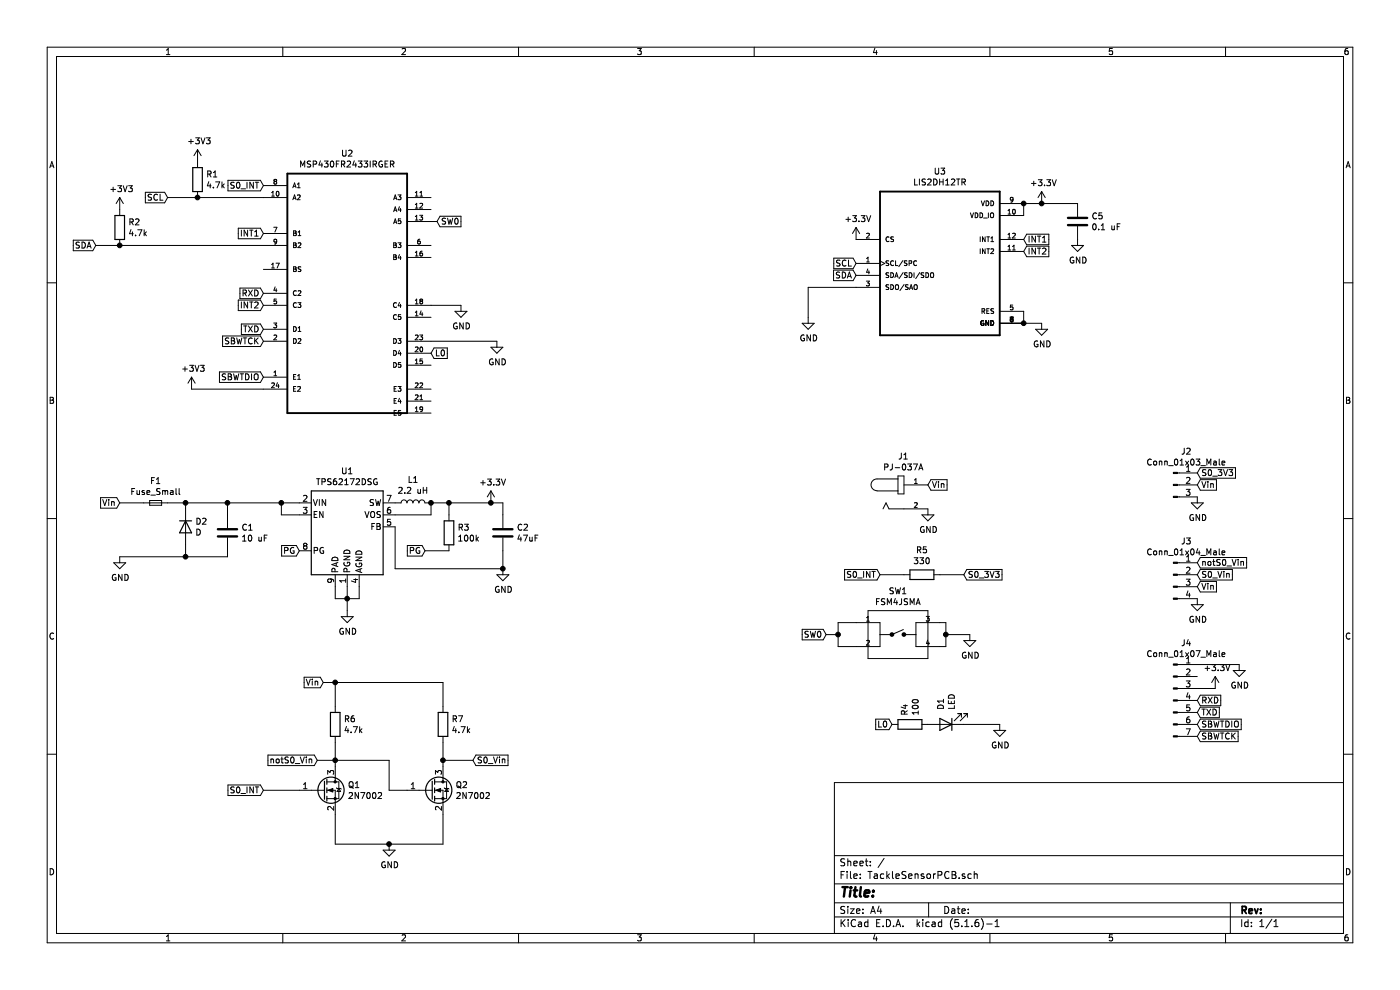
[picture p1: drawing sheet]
EESchema Schematic File Version 4
EELAYER 30 0
EELAYER END
$Descr A4 11693 8268
encoding utf-8
Sheet 1 1
Title ""
Date ""
Rev ""
Comp ""
Comment1 ""
Comment2 ""
Comment3 ""
Comment4 ""
$EndDescr
$Comp
L MSP430FR2433IRGER:MSP430FR2433IRGER U2
U 1 1
P 2900 2450
F 0 "U2" H 2900 3620 50  0000 C CNN
F 1 "MSP430FR2433IRGER" H 2900 3529 50  0000 C CNN
F 2 "MSP430FR2433:QFN50P400X400X100-25N" H 2900 2450 50  0001 L BNN
F 3 "" H 2900 2450 50  0001 C CNN
	1    2900 2450
	1    0    0    -1  
$EndComp
$Comp
L Regulator_Switching:TPS62172DSG U1
U 1 1
P 2900 4500
F 0 "U1" H 2900 5067 50  0000 C CNN
F 1 "TPS62172DSG" H 2900 4976 50  0000 C CNN
F 2 "Package_SON:WSON-8-1EP_2x2mm_P0.5mm_EP0.9x1.6mm_ThermalVias" H 3050 4150 50  0001 L CNN
F 3 "http://www.ti.com/lit/ds/symlink/tps62170.pdf" H 2900 5050 50  0001 C CNN
	1    2900 4500
	1    0    0    -1  
$EndComp
$Comp
L power:GND #PWR07
U 1 1
P 4150 2850
F 0 "#PWR07" H 4150 2600 50  0001 C CNN
F 1 "GND" H 4155 2677 50  0000 C CNN
F 2 "" H 4150 2850 50  0001 C CNN
F 3 "" H 4150 2850 50  0001 C CNN
	1    4150 2850
	1    0    0    -1  
$EndComp
Wire Wire Line
	3600 2550 3850 2550
$Comp
L power:GND #PWR06
U 1 1
P 3850 2550
F 0 "#PWR06" H 3850 2300 50  0001 C CNN
F 1 "GND" H 3855 2377 50  0000 C CNN
F 2 "" H 3850 2550 50  0001 C CNN
F 3 "" H 3850 2550 50  0001 C CNN
	1    3850 2550
	1    0    0    -1  
$EndComp
Text GLabel 2200 2550 0    50   Input ~ 0
INT2
Text GLabel 2200 1950 0    50   Input ~ 0
INT1
Text GLabel 2200 1550 0    50   Input ~ 0
S0_INT
Text GLabel 800  2050 0    50   Input ~ 0
SDA
Text GLabel 1400 1650 0    50   Input ~ 0
SCL
Wire Wire Line
	3650 1850 3600 1850
Text GLabel 3650 1850 2    50   Input ~ 0
SW0
Text GLabel 3600 2950 2    50   Input ~ 0
L0
$Comp
L power:+3V3 #PWR03
U 1 1
P 1600 3250
F 0 "#PWR03" H 1600 3100 50  0001 C CNN
F 1 "+3V3" H 1615 3423 50  0000 C CNN
F 2 "" H 1600 3250 50  0001 C CNN
F 3 "" H 1600 3250 50  0001 C CNN
	1    1600 3250
	1    0    0    -1  
$EndComp
Wire Wire Line
	1600 3250 2200 3250
Text GLabel 2200 3150 0    50   Input ~ 0
SBWTDIO
Text GLabel 2200 2850 0    50   Input ~ 0
SBWTCK
Text GLabel 2200 2750 0    50   Input ~ 0
TXD
Text GLabel 2200 2450 0    50   Input ~ 0
RXD
Wire Wire Line
	3600 2850 4150 2850
Wire Wire Line
	2500 4300 2350 4300
Wire Wire Line
	2350 4300 2350 4200
Wire Wire Line
	2350 4200 2500 4200
$Comp
L Device:C C1
U 1 1
P 1900 4450
F 0 "C1" H 2015 4496 50  0000 L CNN
F 1 "10 uF" H 2015 4405 50  0000 L CNN
F 2 "Capacitor_SMD:C_0402_1005Metric" H 1938 4300 50  0001 C CNN
F 3 "~" H 1900 4450 50  0001 C CNN
	1    1900 4450
	1    0    0    -1  
$EndComp
Wire Wire Line
	2350 4200 1900 4200
Wire Wire Line
	1900 4200 1900 4300
Connection ~ 2350 4200
Text GLabel 1000 4200 0    50   Input ~ 0
Vin
Connection ~ 1900 4200
$Comp
L power:GND #PWR04
U 1 1
P 1000 4650
F 0 "#PWR04" H 1000 4400 50  0001 C CNN
F 1 "GND" H 1005 4477 50  0000 C CNN
F 2 "" H 1000 4650 50  0001 C CNN
F 3 "" H 1000 4650 50  0001 C CNN
	1    1000 4650
	1    0    0    -1  
$EndComp
$Comp
L power:GND #PWR05
U 1 1
P 2900 5100
F 0 "#PWR05" H 2900 4850 50  0001 C CNN
F 1 "GND" H 2905 4927 50  0000 C CNN
F 2 "" H 2900 5100 50  0001 C CNN
F 3 "" H 2900 5100 50  0001 C CNN
	1    2900 5100
	1    0    0    -1  
$EndComp
Wire Wire Line
	2800 4900 2800 5000
Wire Wire Line
	2800 5000 2900 5000
Wire Wire Line
	3000 5000 3000 4900
Wire Wire Line
	2900 4900 2900 5000
Connection ~ 2900 5000
Wire Wire Line
	2900 5000 3000 5000
Wire Wire Line
	2900 5100 2900 5000
$Comp
L Device:L L1
U 1 1
P 3450 4200
F 0 "L1" V 3640 4200 50  0000 C CNN
F 1 "2.2 uH" V 3549 4200 50  0000 C CNN
F 2 "Inductor_SMD:L_0805_2012Metric" H 3450 4200 50  0001 C CNN
F 3 "~" H 3450 4200 50  0001 C CNN
	1    3450 4200
	0    -1   -1   0   
$EndComp
Wire Wire Line
	3300 4300 3600 4300
Wire Wire Line
	3600 4300 3600 4200
Wire Wire Line
	3600 4200 3750 4200
Connection ~ 3600 4200
$Comp
L Device:R R3
U 1 1
P 3750 4450
F 0 "R3" H 3820 4496 50  0000 L CNN
F 1 "100k" H 3820 4405 50  0000 L CNN
F 2 "Resistor_SMD:R_0402_1005Metric" V 3680 4450 50  0001 C CNN
F 3 "~" H 3750 4450 50  0001 C CNN
	1    3750 4450
	1    0    0    -1  
$EndComp
Wire Wire Line
	3750 4200 3750 4300
Text GLabel 2500 4600 0    50   Input ~ 0
PG
Text GLabel 3550 4600 0    50   Input ~ 0
PG
Wire Wire Line
	3550 4600 3750 4600
Connection ~ 3750 4200
Wire Wire Line
	3300 4750 3300 4400
Text GLabel 8550 2000 2    50   Input ~ 0
INT1
Text GLabel 8550 2100 2    50   Input ~ 0
INT2
Wire Wire Line
	2200 1650 1650 1650
$Comp
L Device:R R1
U 1 1
P 1650 1500
F 0 "R1" H 1720 1546 50  0000 L CNN
F 1 "4.7k" H 1720 1455 50  0000 L CNN
F 2 "Resistor_SMD:R_0402_1005Metric" V 1580 1500 50  0001 C CNN
F 3 "~" H 1650 1500 50  0001 C CNN
	1    1650 1500
	1    0    0    -1  
$EndComp
$Comp
L power:+3V3 #PWR01
U 1 1
P 1650 1350
F 0 "#PWR01" H 1650 1200 50  0001 C CNN
F 1 "+3V3" H 1665 1523 50  0000 C CNN
F 2 "" H 1650 1350 50  0001 C CNN
F 3 "" H 1650 1350 50  0001 C CNN
	1    1650 1350
	1    0    0    -1  
$EndComp
$Comp
L Device:C C5
U 1 1
P 9000 1850
F 0 "C5" H 9115 1896 50  0000 L CNN
F 1 "0.1 uF" H 9115 1805 50  0000 L CNN
F 2 "Capacitor_SMD:C_0402_1005Metric" H 9038 1700 50  0001 C CNN
F 3 "~" H 9000 1850 50  0001 C CNN
	1    9000 1850
	1    0    0    -1  
$EndComp
Text GLabel 7150 2200 0    50   Input ~ 0
SCL
Text GLabel 7150 2300 0    50   Input ~ 0
SDA
$Comp
L Device:LED D1
U 1 1
P 7900 6050
F 0 "D1" V 7939 5932 50  0000 R CNN
F 1 "LED" V 7848 5932 50  0000 R CNN
F 2 "LED_SMD:LED_0603_1608Metric" H 7900 6050 50  0001 C CNN
F 3 "~" H 7900 6050 50  0001 C CNN
	1    7900 6050
	-1   0    0    1   
$EndComp
Text GLabel 7450 6050 0    50   Input ~ 0
L0
Wire Wire Line
	7900 5300 8100 5300
$Comp
L power:GND #PWR013
U 1 1
P 8100 5300
F 0 "#PWR013" H 8100 5050 50  0001 C CNN
F 1 "GND" H 8105 5127 50  0000 C CNN
F 2 "" H 8100 5300 50  0001 C CNN
F 3 "" H 8100 5300 50  0001 C CNN
	1    8100 5300
	1    0    0    -1  
$EndComp
Text GLabel 6900 5300 0    50   Input ~ 0
SW0
$Comp
L Device:R R5
U 1 1
P 7700 4800
F 0 "R5" V 7493 4800 50  0000 C CNN
F 1 "330" V 7584 4800 50  0000 C CNN
F 2 "Resistor_SMD:R_0603_1608Metric" V 7630 4800 50  0001 C CNN
F 3 "~" H 7700 4800 50  0001 C CNN
	1    7700 4800
	0    1    1    0   
$EndComp
Text GLabel 7350 4800 0    50   Input ~ 0
S0_INT
Wire Wire Line
	7350 4800 7550 4800
Wire Wire Line
	7850 4800 8050 4800
Text GLabel 8050 4800 2    50   Input ~ 0
S0_3V3
$Comp
L power:GND #PWR09
U 1 1
P 8350 6050
F 0 "#PWR09" H 8350 5800 50  0001 C CNN
F 1 "GND" H 8355 5877 50  0000 C CNN
F 2 "" H 8350 6050 50  0001 C CNN
F 3 "" H 8350 6050 50  0001 C CNN
	1    8350 6050
	1    0    0    -1  
$EndComp
$Comp
L Connector:Conn_01x03_Male J2
U 1 1
P 9800 4050
F 0 "J2" H 9908 4331 50  0000 C CNN
F 1 "Conn_01x03_Male" H 9908 4240 50  0000 C CNN
F 2 "Connector_PinHeader_2.54mm:PinHeader_1x03_P2.54mm_Vertical" H 9800 4050 50  0001 C CNN
F 3 "~" H 9800 4050 50  0001 C CNN
	1    9800 4050
	1    0    0    -1  
$EndComp
Text GLabel 10000 4050 2    50   Input ~ 0
Vin
$Comp
L power:GND #PWR016
U 1 1
P 10000 4150
F 0 "#PWR016" H 10000 3900 50  0001 C CNN
F 1 "GND" H 10005 3977 50  0000 C CNN
F 2 "" H 10000 4150 50  0001 C CNN
F 3 "" H 10000 4150 50  0001 C CNN
	1    10000 4150
	1    0    0    -1  
$EndComp
$Comp
L Connector:Conn_01x07_Male J4
U 1 1
P 9800 5850
F 0 "J4" H 9908 6331 50  0000 C CNN
F 1 "Conn_01x07_Male" H 9908 6240 50  0000 C CNN
F 2 "Connector_PinHeader_2.54mm:PinHeader_1x07_P2.54mm_Vertical" H 9800 5850 50  0001 C CNN
F 3 "~" H 9800 5850 50  0001 C CNN
	1    9800 5850
	1    0    0    -1  
$EndComp
Wire Wire Line
	10000 5550 10350 5550
$Comp
L power:GND #PWR018
U 1 1
P 10350 5550
F 0 "#PWR018" H 10350 5300 50  0001 C CNN
F 1 "GND" H 10355 5377 50  0000 C CNN
F 2 "" H 10350 5550 50  0001 C CNN
F 3 "" H 10350 5550 50  0001 C CNN
	1    10350 5550
	1    0    0    -1  
$EndComp
Text GLabel 10000 5850 2    50   Input ~ 0
RXD
Text GLabel 10000 5950 2    50   Input ~ 0
TXD
Text GLabel 10000 6050 2    50   Input ~ 0
SBWTDIO
Text GLabel 10000 6150 2    50   Input ~ 0
SBWTCK
$Comp
L PJ-037A:PJ-037A J1
U 1 1
P 7550 4150
F 0 "J1" H 7545 4490 50  0000 C CNN
F 1 "PJ-037A" H 7545 4399 50  0000 C CNN
F 2 "PJ-037A:CUI_PJ-037A" H 7550 4150 50  0001 L BNN
F 3 "Manufacturer recommendations" H 7550 4150 50  0001 L BNN
F 4 "CUI INC" H 7550 4150 50  0001 L BNN "Field4"
	1    7550 4150
	1    0    0    -1  
$EndComp
$Comp
L power:GND #PWR015
U 1 1
P 7750 4250
F 0 "#PWR015" H 7750 4000 50  0001 C CNN
F 1 "GND" H 7755 4077 50  0000 C CNN
F 2 "" H 7750 4250 50  0001 C CNN
F 3 "" H 7750 4250 50  0001 C CNN
	1    7750 4250
	1    0    0    -1  
$EndComp
Text GLabel 7750 4050 2    50   Input ~ 0
Vin
Text GLabel 10000 3950 2    50   Input ~ 0
S0_3V3
$Comp
L Transistor_FET:2N7002 Q1
U 1 1
P 2700 6600
F 0 "Q1" H 2904 6646 50  0000 L CNN
F 1 "2N7002" H 2904 6555 50  0000 L CNN
F 2 "Package_TO_SOT_SMD:SOT-23" H 2900 6525 50  0001 L CIN
F 3 "https://www.fairchildsemi.com/datasheets/2N/2N7002.pdf" H 2700 6600 50  0001 L CNN
	1    2700 6600
	1    0    0    -1  
$EndComp
$Comp
L Transistor_FET:2N7002 Q2
U 1 1
P 3600 6600
F 0 "Q2" H 3804 6646 50  0000 L CNN
F 1 "2N7002" H 3804 6555 50  0000 L CNN
F 2 "Package_TO_SOT_SMD:SOT-23" H 3800 6525 50  0001 L CIN
F 3 "https://www.fairchildsemi.com/datasheets/2N/2N7002.pdf" H 3600 6600 50  0001 L CNN
	1    3600 6600
	1    0    0    -1  
$EndComp
Wire Wire Line
	2200 6600 2500 6600
Text GLabel 2200 6600 0    50   Input ~ 0
S0_INT
Wire Wire Line
	2800 6800 2800 7050
Wire Wire Line
	2800 7050 3250 7050
Wire Wire Line
	3700 7050 3700 6800
$Comp
L power:GND #PWR014
U 1 1
P 3250 7050
F 0 "#PWR014" H 3250 6800 50  0001 C CNN
F 1 "GND" H 3255 6877 50  0000 C CNN
F 2 "" H 3250 7050 50  0001 C CNN
F 3 "" H 3250 7050 50  0001 C CNN
	1    3250 7050
	1    0    0    -1  
$EndComp
Connection ~ 3250 7050
Wire Wire Line
	3250 7050 3700 7050
$Comp
L Device:R R6
U 1 1
P 2800 6050
F 0 "R6" H 2870 6096 50  0000 L CNN
F 1 "4.7k" H 2870 6005 50  0000 L CNN
F 2 "Resistor_SMD:R_0402_1005Metric" V 2730 6050 50  0001 C CNN
F 3 "~" H 2800 6050 50  0001 C CNN
	1    2800 6050
	1    0    0    -1  
$EndComp
$Comp
L Device:R R7
U 1 1
P 3700 6050
F 0 "R7" H 3770 6096 50  0000 L CNN
F 1 "4.7k" H 3770 6005 50  0000 L CNN
F 2 "Resistor_SMD:R_0402_1005Metric" V 3630 6050 50  0001 C CNN
F 3 "~" H 3700 6050 50  0001 C CNN
	1    3700 6050
	1    0    0    -1  
$EndComp
Wire Wire Line
	2800 6400 2800 6350
Wire Wire Line
	3700 6200 3700 6350
Wire Wire Line
	3400 6600 3250 6600
Wire Wire Line
	3250 6600 3250 6350
Wire Wire Line
	3250 6350 2800 6350
Connection ~ 2800 6350
Wire Wire Line
	2800 6350 2800 6200
Wire Wire Line
	3700 6350 3950 6350
Connection ~ 3700 6350
Wire Wire Line
	3700 6350 3700 6400
Text GLabel 3950 6350 2    50   Input ~ 0
S0_Vin
Text GLabel 2700 5700 0    50   Input ~ 0
Vin
Connection ~ 2800 5700
Wire Wire Line
	2800 5700 2700 5700
Wire Wire Line
	3700 5700 3700 5900
Wire Wire Line
	2800 5700 3700 5700
Wire Wire Line
	2800 5900 2800 5700
Wire Wire Line
	4200 4750 3300 4750
Wire Wire Line
	4200 4600 4200 4750
$Comp
L power:GND #PWR017
U 1 1
P 4200 4750
F 0 "#PWR017" H 4200 4500 50  0001 C CNN
F 1 "GND" H 4205 4577 50  0000 C CNN
F 2 "" H 4200 4750 50  0001 C CNN
F 3 "" H 4200 4750 50  0001 C CNN
	1    4200 4750
	1    0    0    -1  
$EndComp
Connection ~ 4200 4750
Wire Wire Line
	8050 6050 8350 6050
$Comp
L Device:R R4
U 1 1
P 7600 6050
F 0 "R4" H 7670 6096 50  0000 L CNN
F 1 "100" H 7670 6005 50  0000 L CNN
F 2 "Resistor_SMD:R_1206_3216Metric" V 7530 6050 50  0001 C CNN
F 3 "~" H 7600 6050 50  0001 C CNN
	1    7600 6050
	0    -1   -1   0   
$EndComp
Wire Wire Line
	3750 4200 4100 4200
$Comp
L Device:C C2
U 1 1
P 4200 4450
F 0 "C2" H 4315 4496 50  0000 L CNN
F 1 "47uF" H 4315 4405 50  0000 L CNN
F 2 "Capacitor_SMD:C_0402_1005Metric" H 4238 4300 50  0001 C CNN
F 3 "~" H 4200 4450 50  0001 C CNN
	1    4200 4450
	1    0    0    -1  
$EndComp
Wire Wire Line
	4200 4200 4200 4300
$Comp
L Device:Fuse_Small F1
U 1 1
P 1300 4200
F 0 "F1" H 1300 4385 50  0000 C CNN
F 1 "Fuse_Small" H 1300 4294 50  0000 C CNN
F 2 "Fuse:Fuse_1206_3216Metric" H 1300 4200 50  0001 C CNN
F 3 "~" H 1300 4200 50  0001 C CNN
	1    1300 4200
	1    0    0    -1  
$EndComp
Wire Wire Line
	1000 4200 1200 4200
Wire Wire Line
	1400 4200 1550 4200
Wire Wire Line
	1000 4650 1550 4650
Wire Wire Line
	1900 4650 1900 4600
$Comp
L Device:D D2
U 1 1
P 1550 4400
F 0 "D2" V 1504 4480 50  0000 L CNN
F 1 "D" V 1595 4480 50  0000 L CNN
F 2 "SOD-123FL:SOD123FL" H 1550 4400 50  0001 C CNN
F 3 "~" H 1550 4400 50  0001 C CNN
	1    1550 4400
	0    1    1    0   
$EndComp
Wire Wire Line
	1550 4250 1550 4200
Connection ~ 1550 4200
Wire Wire Line
	1550 4200 1900 4200
Wire Wire Line
	1550 4550 1550 4650
Connection ~ 1550 4650
Wire Wire Line
	1550 4650 1900 4650
Wire Wire Line
	2800 6350 2650 6350
Text GLabel 2650 6350 0    50   Input ~ 0
notS0_Vin
$Comp
L Connector:Conn_01x04_Male J3
U 1 1
P 9800 4800
F 0 "J3" H 9908 5081 50  0000 C CNN
F 1 "Conn_01x04_Male" H 9908 4990 50  0000 C CNN
F 2 "Connector_PinHeader_2.54mm:PinHeader_1x04_P2.54mm_Vertical" H 9800 4800 50  0001 C CNN
F 3 "~" H 9800 4800 50  0001 C CNN
	1    9800 4800
	1    0    0    -1  
$EndComp
Text GLabel 10000 4800 2    50   Input ~ 0
S0_Vin
Text GLabel 10000 4900 2    50   Input ~ 0
Vin
Text GLabel 10000 4700 2    50   Input ~ 0
notS0_Vin
$Comp
L power:GND #PWR019
U 1 1
P 10000 5000
F 0 "#PWR019" H 10000 4750 50  0001 C CNN
F 1 "GND" H 10005 4827 50  0000 C CNN
F 2 "" H 10000 5000 50  0001 C CNN
F 3 "" H 10000 5000 50  0001 C CNN
	1    10000 5000
	1    0    0    -1  
$EndComp
$Comp
L power:GND #PWR0101
U 1 1
P 9000 2000
F 0 "#PWR0101" H 9000 1750 50  0001 C CNN
F 1 "GND" H 9005 1827 50  0000 C CNN
F 2 "" H 9000 2000 50  0001 C CNN
F 3 "" H 9000 2000 50  0001 C CNN
	1    9000 2000
	1    0    0    -1  
$EndComp
$Comp
L power:+3V3 #PWR02
U 1 1
P 1000 1750
F 0 "#PWR02" H 1000 1600 50  0001 C CNN
F 1 "+3V3" H 1015 1923 50  0000 C CNN
F 2 "" H 1000 1750 50  0001 C CNN
F 3 "" H 1000 1750 50  0001 C CNN
	1    1000 1750
	1    0    0    -1  
$EndComp
$Comp
L Device:R R2
U 1 1
P 1000 1900
F 0 "R2" H 1070 1946 50  0000 L CNN
F 1 "4.7k" H 1070 1855 50  0000 L CNN
F 2 "Resistor_SMD:R_0402_1005Metric" V 930 1900 50  0001 C CNN
F 3 "~" H 1000 1900 50  0001 C CNN
	1    1000 1900
	1    0    0    -1  
$EndComp
Connection ~ 1000 2050
Wire Wire Line
	1000 2050 2200 2050
Wire Wire Line
	800  2050 1000 2050
Wire Wire Line
	1400 1650 1650 1650
Connection ~ 1650 1650
$Comp
L power:+3.3V #PWR0102
U 1 1
P 10150 5750
F 0 "#PWR0102" H 10150 5600 50  0001 C CNN
F 1 "+3.3V" H 10165 5923 50  0000 C CNN
F 2 "" H 10150 5750 50  0001 C CNN
F 3 "" H 10150 5750 50  0001 C CNN
	1    10150 5750
	1    0    0    -1  
$EndComp
Wire Wire Line
	10000 5750 10150 5750
Wire Wire Line
	7150 2400 6750 2400
Wire Wire Line
	6750 2400 6750 2650
$Comp
L power:GND #PWR0104
U 1 1
P 6750 2650
F 0 "#PWR0104" H 6750 2400 50  0001 C CNN
F 1 "GND" H 6755 2477 50  0000 C CNN
F 2 "" H 6750 2650 50  0001 C CNN
F 3 "" H 6750 2650 50  0001 C CNN
	1    6750 2650
	1    0    0    -1  
$EndComp
$Comp
L power:+3.3V #PWR0106
U 1 1
P 4100 4200
F 0 "#PWR0106" H 4100 4050 50  0001 C CNN
F 1 "+3.3V" H 4115 4373 50  0000 C CNN
F 2 "" H 4100 4200 50  0001 C CNN
F 3 "" H 4100 4200 50  0001 C CNN
	1    4100 4200
	1    0    0    -1  
$EndComp
Connection ~ 4100 4200
Wire Wire Line
	4100 4200 4200 4200
$Comp
L LIS2DH12TR:LIS2DH12TR U3
U 1 1
P 7850 2200
F 0 "U3" H 7850 2970 50  0000 C CNN
F 1 "LIS2DH12TR" H 7850 2879 50  0000 C CNN
F 2 "LIS2DH12TR:PQFN50P200X200100-12N" H 7850 2200 50  0001 L BNN
F 3 "Good" H 7850 2200 50  0001 L BNN
F 4 "LIS2DH12TR" H 7850 2200 50  0001 L BNN "Field4"
F 5 "0.87 USD" H 7850 2200 50  0001 L BNN "Field5"
F 6 "STMicroelectronics" H 7850 2200 50  0001 L BNN "Field6"
F 7 "MEMS digital output motion sensor: ultra low-power high performance 3-axes femto accelerometer" H 7850 2200 50  0001 L BNN "Field7"
F 8 "LGA-12 STMicroelectronics" H 7850 2200 50  0001 L BNN "Field8"
	1    7850 2200
	1    0    0    -1  
$EndComp
$Comp
L power:+3.3V #PWR08
U 1 1
P 7150 2000
F 0 "#PWR08" H 7150 1850 50  0001 C CNN
F 1 "+3.3V" H 7165 2173 50  0000 C CNN
F 2 "" H 7150 2000 50  0001 C CNN
F 3 "" H 7150 2000 50  0001 C CNN
	1    7150 2000
	1    0    0    -1  
$EndComp
$Comp
L power:+3.3V #PWR010
U 1 1
P 8700 1700
F 0 "#PWR010" H 8700 1550 50  0001 C CNN
F 1 "+3.3V" H 8715 1873 50  0000 C CNN
F 2 "" H 8700 1700 50  0001 C CNN
F 3 "" H 8700 1700 50  0001 C CNN
	1    8700 1700
	1    0    0    -1  
$EndComp
Wire Wire Line
	8550 1800 8550 1700
Wire Wire Line
	8550 1700 8700 1700
Connection ~ 8550 1700
Wire Wire Line
	8700 2700 8550 2700
Wire Wire Line
	8550 2600 8550 2700
Connection ~ 8550 2700
$Comp
L power:GND #PWR011
U 1 1
P 8700 2700
F 0 "#PWR011" H 8700 2450 50  0001 C CNN
F 1 "GND" H 8705 2527 50  0000 C CNN
F 2 "" H 8700 2700 50  0001 C CNN
F 3 "" H 8700 2700 50  0001 C CNN
	1    8700 2700
	1    0    0    -1  
$EndComp
Wire Wire Line
	9000 1700 8700 1700
Connection ~ 8700 1700
$Comp
L FSM4JSMA:FSM4JSMA SW1
U 1 1
P 7550 5300
F 0 "SW1" H 7500 5665 50  0000 C CNN
F 1 "FSM4JSMA" H 7500 5574 50  0000 C CNN
F 2 "FSM4JSMA:TE_FSM4JSMA" H 7550 5300 50  0001 L BNN
F 3 "50 mA" H 7550 5300 50  0001 L BNN
F 4 "4-1437565-1" H 7550 5300 50  0001 L BNN "Field4"
F 5 "Compliant" H 7550 5300 50  0001 L BNN "Field5"
F 6 "Single Pole - Single Throw" H 7550 5300 50  0001 L BNN "Field6"
	1    7550 5300
	1    0    0    -1  
$EndComp
Wire Wire Line
	7900 5300 7900 5200
Wire Wire Line
	7900 5200 7850 5200
Wire Wire Line
	7900 5300 7900 5400
Wire Wire Line
	7900 5400 7850 5400
Connection ~ 7900 5300
Wire Wire Line
	7000 5200 7150 5200
Wire Wire Line
	7150 5400 7000 5400
Wire Wire Line
	7000 5200 7000 5300
Wire Wire Line
	6900 5300 7000 5300
Connection ~ 7000 5300
Wire Wire Line
	7000 5300 7000 5400
$EndSCHEMATC
